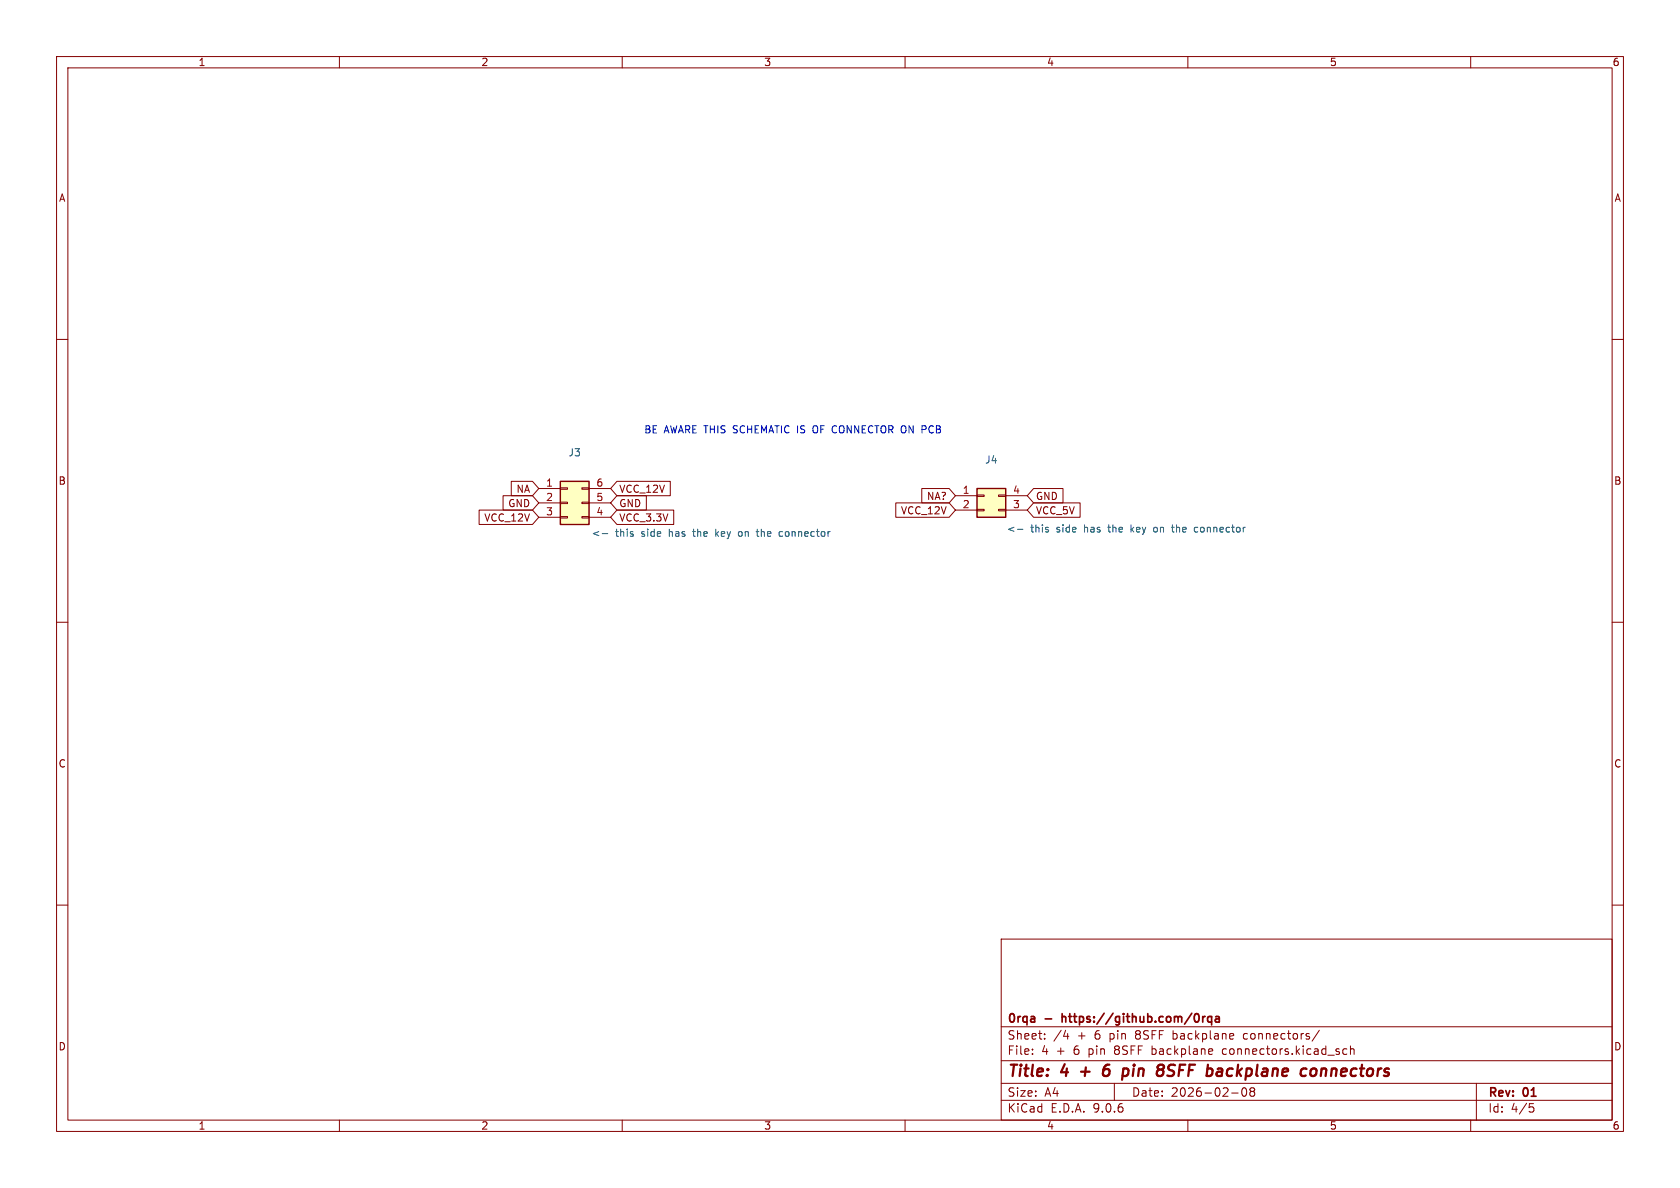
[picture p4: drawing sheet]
<svg xmlns="http://www.w3.org/2000/svg" width="297mm" height="210mm" viewBox="0 0 297 210" stroke-linecap="round" stroke-linejoin="round" font-family="sans-serif">
<g fill="none" stroke="#840000" stroke-width=".18">
<path d="M10 10h277v190h-277zM12 12h273v186h-273zM60 10v2M110 10v2M160 10v2M210 10v2M260 10v2M10 60h2M285 60h2M10 110h2M285 110h2M10 160h2"/>
<path d="M177 166h108v32h-108zM285 160h2M60 198v2M110 198v2M160 198v2M177 194.5h108M177 191.5h108M177 187.5h108M177 181.5h108M182.5 186.3v.1M182.5 185.5v.1M184.7 183.6v.1"/>
<path d="M184.7 182.8v.1M188 183.2h1M188.7 182.7v1M197 191.5v3M210 198v2M214.3 185.5l.1 .3-.7 .1M216.2 185.5v.8M217.7 193.2h1.2M218 182.8l.1 .3-.7 .1M219.7 192.4a.81 .81 0 0 0 .3 1.4l.2-.1 .2-.5-.2-.8M219.9 182.8v.8M221 192.4v.3l.2 .2"/>
<path d="M221.2 192.9l-.2 .3v.5l.2 .1 .5-.1 .1-.2-.1-.4-.2-.2M221.2 192.9h.3M221.7 192.4l.1 .3-.3 .2M233.2 182.1l-1.2 2M237.5 186.3l.2 .1 .4-.1M238.1 185.5l-.4-.1-.2 .1M238.7 185.5l.3-.1 .3 .1 .1 .9M238.7 184.9v1.5M260 198v2M261 191.5v6.5M270.4 195.1h.7M270.5 195.7h.4l.3 .3-.2 .5-.5 .1"/>
</g>
<path d="M191.1 189.4h1.5M196 189.1a.66 .66 0 0 0-1 .3M196.1 188.2a.91 .91 0 0 0-1 .9l-.1 .7 .1 .3a.66 .66 0 0 0 .9-.1M199.4 189l.1 .3-.2 .7M206.4 190.1l.7 .1M207.5 188.2l-.7 .1a.46 .46 0 0 0-.3 .5 .46 .46 0 0 0 .4 .4l.3 .1M215.8 188.9l.3 .3-.1 1M216 190.1l-.2 .1M216.1 189.4h-.2M231.9 189a.5 .5 0 0 1 .9 .3l-.1 .5a.62 .62 0 0 1-.7 .4M233.7 188.9l-.2 1.3M234.2 188.9l-.6 .2" fill="none" stroke="#840000" stroke-width=".4"/>
<path d="M187.8 179.2v1.5M187.8 179.8h.1M212.6 179.7v1M213.1 179.7l-.3 .1-.2 .2M214.2 179.8l-.4-.1-.3 .3v.4l.1 .2h.6M214.2 179.7v1.5M214.9 179.8h.6l.1 .9M215.6 180l-.5 .1a.29 .29 0 0 0-.3 .3 .29 .29 0 0 0 .3 .3l.5-.1" fill="none" stroke="#840000" stroke-width=".3"/>
<path d="M172.7 86.4h5.1v5h-5.1z" fill="#ffffc2"/>
<path d="M172.7 86.4h5.1v5h-5.1z" fill="none" stroke="#840000" stroke-width=".25"/>
<path d="M168.9 87.6h3.8M168.9 90.2h3.8M172.7 87.5h1.3v.3h-1.3zM172.7 90h1.3v.3h-1.3zM176.5 87.5h1.3v.3h-1.3zM176.5 90h1.3v.3h-1.3zM177.8 87.6h3.8M177.8 90.2h3.8" fill="none" stroke="#840000" stroke-width=".18"/>
<path d="M179.9 93.6h.9M200 92.8v1.3M200.4 93.2l-.4 .5M204.4 93.2l-.3 .1-.2 .1 .1 .5 .4 .2M207.1 93.2h.5M207.3 93.9l.3 .2M211.3 93.3h.4M211.3 94h.4" fill="none" stroke="#006464" stroke-width=".18"/>
<path d="M99.1 85.1h5v7.6h-5z" fill="#ffffc2"/>
<path d="M99.1 85.1h5v7.6h-5z" fill="none" stroke="#840000" stroke-width=".25"/>
<g fill="none" stroke="#840000" stroke-width=".18">
<path d="M84.7 90.2h9.4l1.1 1.2-1.1 1.3h-9.4zM88.9 87.6h5.2l1.1 1.3-1.1 1.3h-5.2zM90.4 85.1h3.7l1.1 1.3-1.1 1.2h-3.7zM95.2 86.4h3.9M95.2 88.9h3.9M95.2 91.4h3.9M99.1 86.2h1.2v.3h-1.2zM99.1 88.8h1.2v.2h-1.2zM99.1 91.3h1.2v.3h-1.2zM102.9 86.2h1.2v.3h-1.2zM102.9 88.8h1.2v.2h-1.2zM102.9 91.3h1.2v.3h-1.2z"/>
<path d="M104.1 86.4h3.8M104.1 88.9h3.8M104.1 91.4h3.8M109.1 90.2h10v2.5h-10l-1.2-1.3zM109.1 85.1h9.4v2.5h-9.4l-1.2-1.2zM109.1 87.6h5.2v2.6h-5.2l-1.2-1.3zM158.4 88.9h9.4l1.1 1.3-1.1 1.2h-9.4zM163 86.4h4.8l1.1 1.2-1.1 1.3h-4.8zM182.7 86.4h5.2v2.5h-5.2l-1.1-1.3zM182.7 88.9h8.2v2.5h-8.2l-1.1-1.2z"/>
</g>
<path d="M106.5 94.3h.9M126.5 93.5v1.3M127 94l-.5 .5M131 94h-.3l-.2 .2 .1 .5 .4 .1M133.7 94h.5M133.9 94.6l.3 .2M137.9 94h.4M137.9 94.8h.4" fill="none" stroke="#006464" stroke-width=".18"/>
<path d="M143.9 75.3a.9 .9 0 0 0 0 1.2" fill="none" stroke="#0000c2" stroke-width=".18"/>
<g font-size="2.8" fill="#840000">
<text x="178" y="190.9">Title:</text>
<text x="187.7" y="190.9">4</text>
<text x="191.9" y="190.9">+</text>
<text x="196.7" y="190.9">6</text>
<text x="200.9" y="190.9">pin</text>
<text x="207.8" y="190.9">8SFF</text>
<text x="217.4" y="190.9">backplane</text>
<text x="234.8" y="190.9">connectors</text>
</g>
<g font-size="2.1" fill="#840000">
<text x="178" y="184">Sheet:</text>
<text x="178" y="181.2">0rqa</text>
<text x="184.8" y="181.2">-</text>
<text x="186.2" y="184">/4</text>
<text x="188.4" y="181.2">https://github.com/0rqa</text>
<text x="190.5" y="184">+</text>
<text x="193.7" y="184">6</text>
<text x="196.4" y="184">pin</text>
<text x="201.1" y="184">8SFF</text>
<text x="207.9" y="184">backplane</text>
<text x="220.5" y="184">connectors/</text>
<text x="178" y="186.7">File:</text>
<text x="184.1" y="186.7">4</text>
<text x="186.8" y="186.7">+</text>
<text x="190" y="186.7">6</text>
<text x="192.7" y="186.7">pin</text>
<text x="197.4" y="186.7">8SFF</text>
<text x="204.2" y="186.7">backplane</text>
<text x="216.8" y="186.7">connectors.kicad_sch</text>
<text x="178" y="196.9">KiCad</text>
<text x="178" y="194.1">Size:</text>
<text x="184.7" y="194.1">A4</text>
<text x="185.7" y="196.9">E.D.A.</text>
<text x="193.3" y="196.9">9.0.6</text>
<text x="200" y="194.1">Date:</text>
<text x="207" y="194.1">2026-02-08</text>
<text x="263" y="194.3">Rev:</text>
<text x="263" y="196.9">Id:</text>
<text x="267.1" y="196.9">4/5</text>
<text x="269.4" y="194.3">01</text>
</g>
<g font-size="1.8" fill="#840000">
<text x="35" y="11.9">1</text>
<text x="85" y="11.9">2</text>
<text x="135" y="11.9">3</text>
<text x="185" y="11.9">4</text>
<text x="235" y="11.9">5</text>
<text x="285" y="11.9">6</text>
<text x="10.3" y="35.9">A</text>
<text x="285.3" y="35.9">A</text>
<text x="10.3" y="85.9">B</text>
<text x="89.7" y="89.9">GND</text>
<text x="91.2" y="87.3">NA</text>
<text x="109.4" y="87.3">VCC_12V</text>
<text x="109.4" y="89.9">GND</text>
<text x="163.8" y="88.6">NA?</text>
<text x="183" y="88.6">GND</text>
<text x="285.3" y="85.9">B</text>
<text x="85.5" y="92.4">VCC_12V</text>
<text x="109.4" y="92.4">VCC_3.3V</text>
<text x="159.2" y="91.1">VCC_12V</text>
<text x="183" y="91.1">VCC_5V</text>
<text x="10.3" y="135.9">C</text>
<text x="285.3" y="135.9">C</text>
<text x="10.3" y="185.9">D</text>
<text x="285.3" y="185.9">D</text>
<text x="35" y="199.9">1</text>
<text x="85" y="199.9">2</text>
<text x="135" y="199.9">3</text>
<text x="185" y="199.9">4</text>
<text x="235" y="199.9">5</text>
<text x="285" y="199.9">6</text>
</g>
<g font-size="1.8" fill="#0000c2">
<text x="113.8" y="76.8">BE AWARE THIS</text>
<text x="129.9" y="76.8">SCHEMATIC IS</text>
<text x="144.4" y="76.8">OF CONNECTOR ON PCB</text>
</g>
<g font-size="1.8" fill="#006464">
<text x="100.4" y="80.9">J3</text>
<text x="174.1" y="82.1">J4</text>
<text x="104.5" y="95.1">&lt;-</text>
<text x="108.8" y="95.1">this</text>
<text x="113.5" y="95.1">side</text>
<text x="118.5" y="95.1">has</text>
<text x="123" y="95.1">the</text>
<text x="127.2" y="95.1">key</text>
<text x="131.4" y="95.1">on</text>
<text x="134.9" y="95.1">the</text>
<text x="139" y="95.1">connector</text>
<text x="177.9" y="94.3">&lt;-</text>
<text x="182.2" y="94.3">this</text>
<text x="186.9" y="94.3">side</text>
<text x="191.9" y="94.3">has</text>
<text x="196.4" y="94.3">the</text>
<text x="200.6" y="94.3">key</text>
<text x="204.8" y="94.3">on</text>
<text x="208.3" y="94.3">the</text>
<text x="212.4" y="94.3">connector</text>
</g>
<g font-size="1.8" fill="#a90000">
<text x="96.4" y="86.1">1</text>
<text x="96.4" y="88.6">2</text>
<text x="105.3" y="86.1">6</text>
<text x="105.3" y="88.6">5</text>
<text x="170.1" y="87.4">1</text>
<text x="170.1" y="89.9">2</text>
<text x="179" y="87.4">4</text>
<text x="179" y="89.9">3</text>
<text x="96.4" y="91.2">3</text>
<text x="105.3" y="91.2">4</text>
</g>
</svg>
